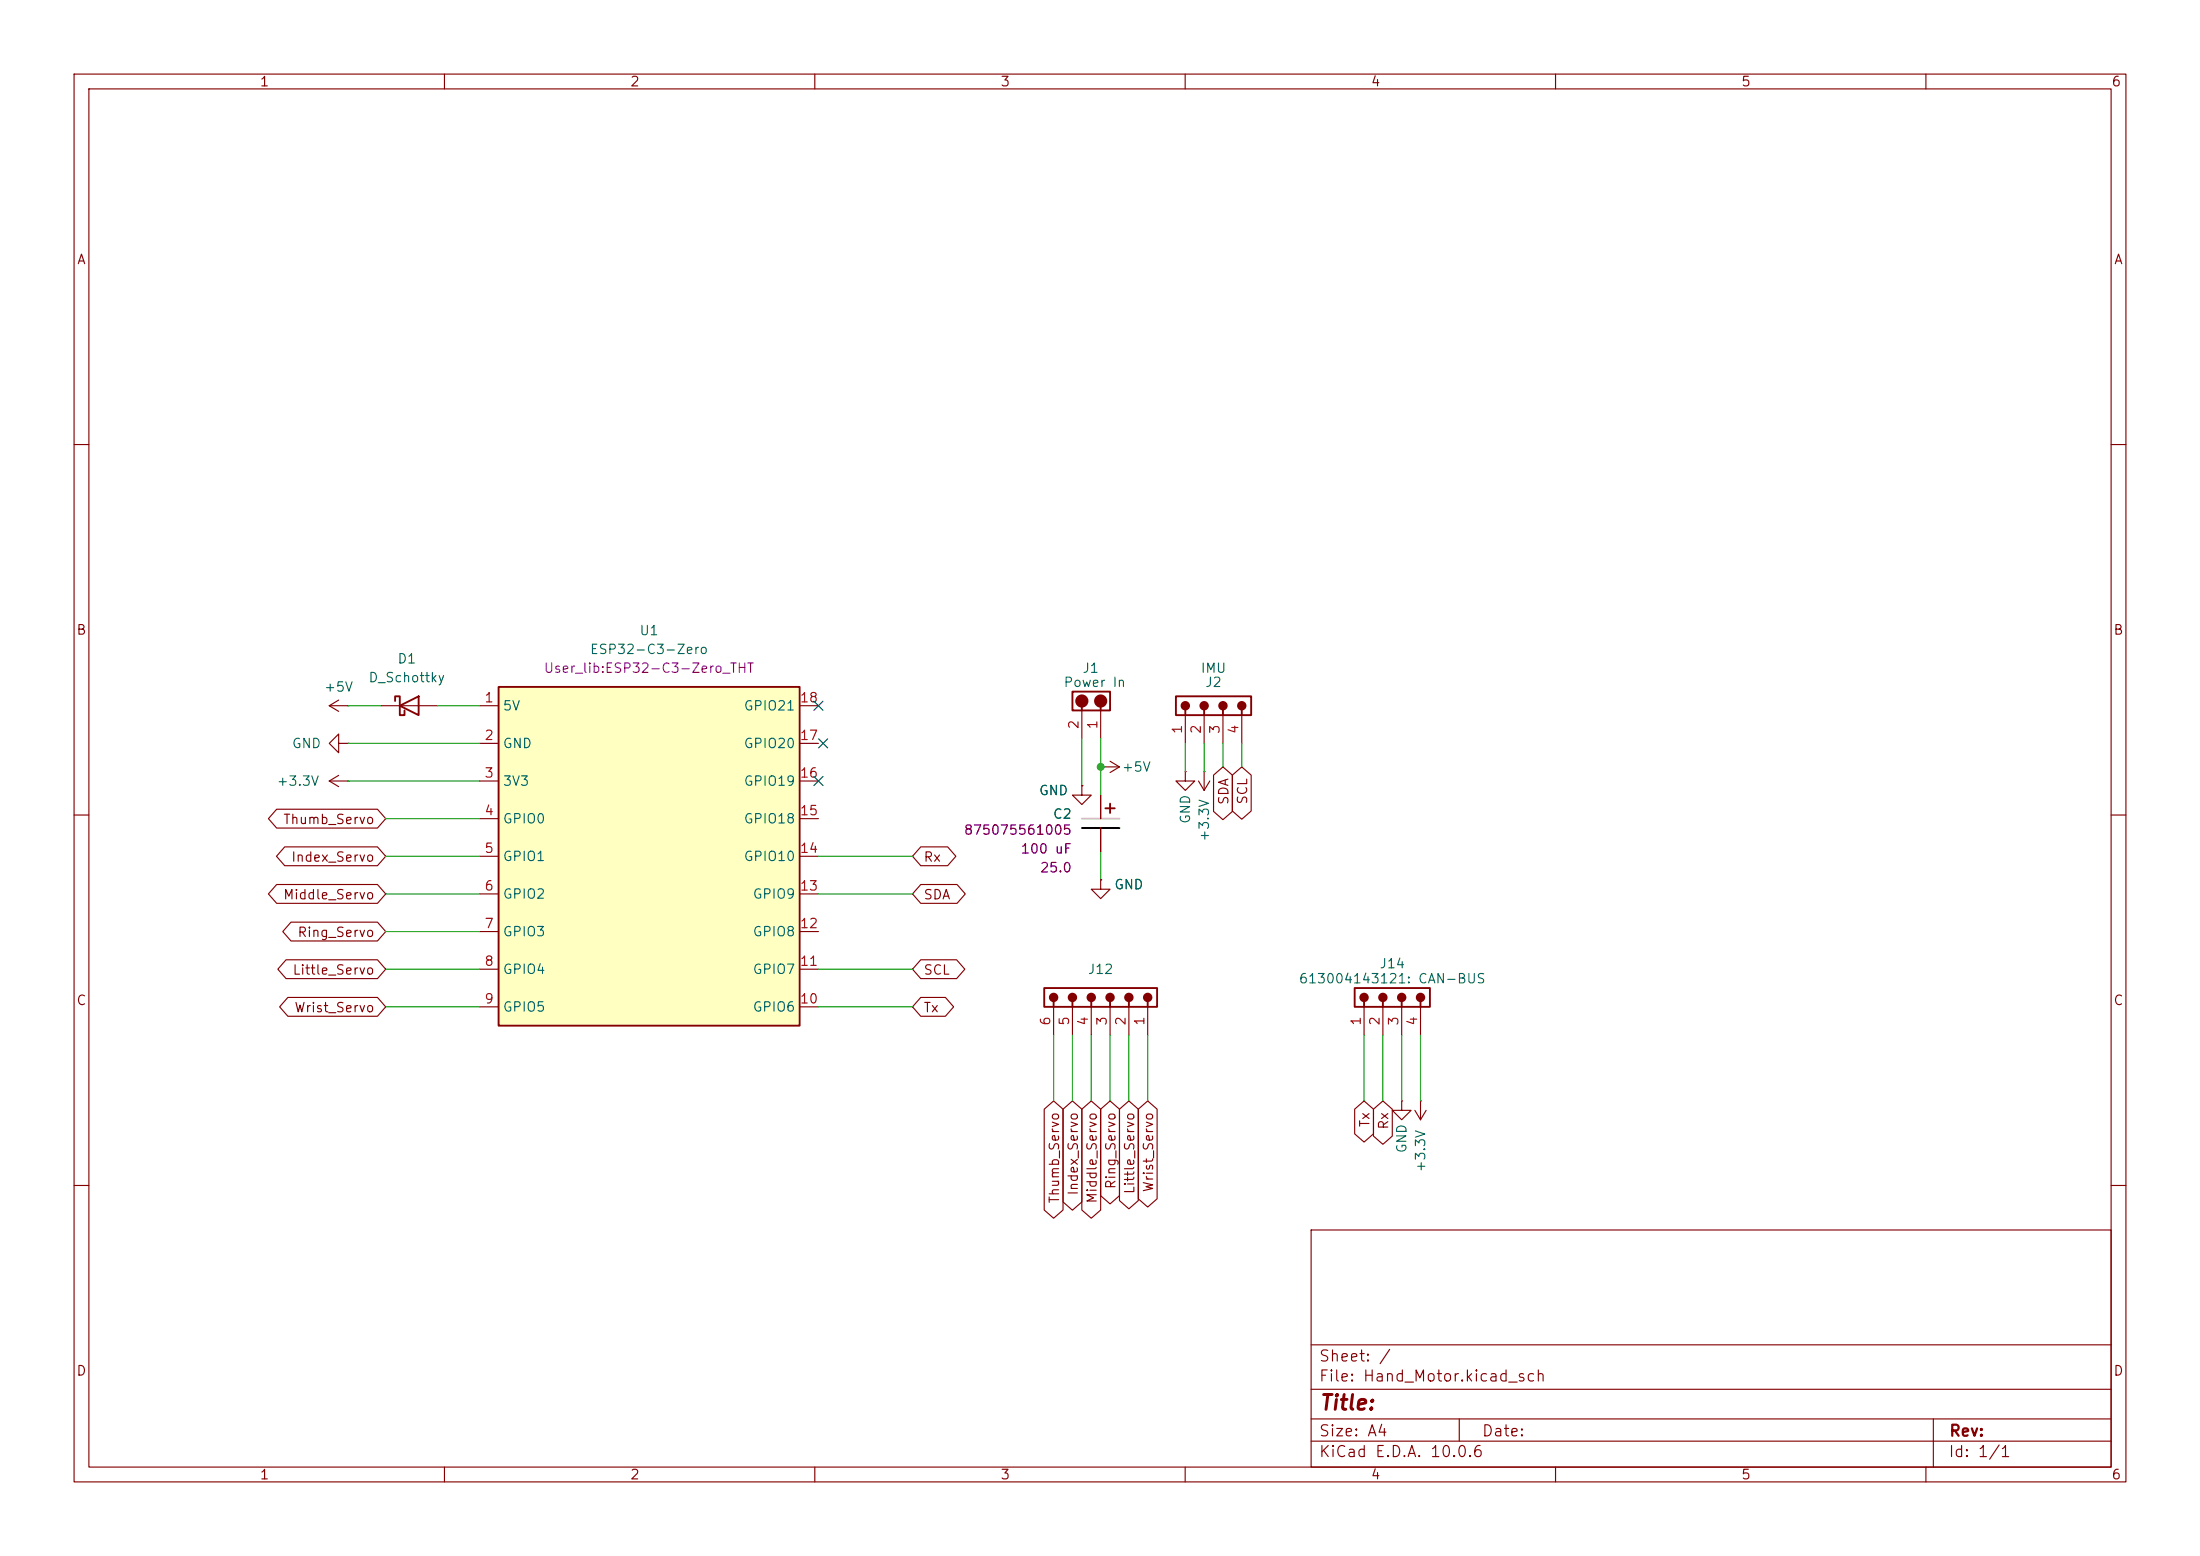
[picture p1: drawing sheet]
<svg xmlns="http://www.w3.org/2000/svg" width="297mm" height="210mm" viewBox="0 0 297 210" stroke-linecap="round" stroke-linejoin="round" font-family="sans-serif">
<g fill="none" stroke="#840000" stroke-width=".15">
<path d="M10 10h277v190h-277zM12 12h273v186h-273zM60 10v2M110 10v2M160 10v2M210 10v2M260 10v2M10 60h2M285 60h2M44.4 95.3h2.6M44.4 95.3l1.3 .7M45.7 94.5l-1.3 .8"/>
<path d="M47 95.3h.1M51.4 95.3h7.7M10 110h2M45.7 100.3v-1.2l-1.3 1.2 1.3 1.3v-1.3h1.3M47 100.3h.1M146 106v1.3h-1.2l1.2 1.3 1.3-1.3h-1.3M146 106h.1M148.6 107.3v3.2M148.6 111.8v3.1M285 110h2M191 149.9l.8 1.2M191.8 148.6h.1"/>
<path d="M191.8 148.6v2.5M192.5 149.9l-.7 1.2M10 160h2M177 166h108v32h-108zM285 160h2M60 198v2M110 198v2M160 198v2M177 194.5h108M177 191.5h108M177 187.5h108M177 181.5h108"/>
<path d="M197 191.5v3M210 198v2M260 198v2M261 191.5v6.5"/>
</g>
<path d="M53.3 94.6v-.6h.7v2.5h.6v-.6M54 95.3l2.5-1.3v2.5zM149.2 109.1h1.3M149.9 108.5v1.2" fill="none" stroke="#840000" stroke-width=".25"/>
<path d="M146 110.5h5.1" fill="none" stroke="#c2c2c2" stroke-width=".25"/>
<path d="M146 111.8h5.1" fill="none" stroke="#000" stroke-width=".25"/>
<path d="M67.3 92.7h40.6v45.7h-40.6z" fill="#ffffc2"/>
<g fill="none" stroke="#840000" stroke-width=".25">
<path d="M67.3 92.7h40.6v45.7h-40.6zM144.8 93.3h5.1v2.6h-5.1zM146 95.1v.8M148.6 95.1v.8M158.7 94h10.2v2.5h-10.2zM160 95.8v.7M162.6 95.8v.7M165.1 95.8v.7M167.6 95.8v.7M141 133.4h15.2v2.5h-15.2zM142.2 135.1v.8M144.8 135.1v.8"/>
<path d="M147.3 135.1v.8M149.9 135.1v.8M152.4 135.1v.8M154.9 135.1v.8M182.9 133.4h10.1v2.5h-10.1zM184.1 135.1v.8M186.7 135.1v.8M189.2 135.1v.8M191.8 135.1v.8"/>
</g>
<g fill="none" stroke="#840000" stroke-width=".15">
<path d="M64.8 95.3h2.5M107.9 95.3h2.6M146 95.9v3.8M148.6 95.9v3.8M160 96.5v3.8M162.6 96.5v3.8M165.1 96.5v3.8M167.6 96.5v3.8M37.3 119.4h13.7l1.1 1.3-1.1 1.2h-13.7l-1.1-1.2zM37.3 109.2h13.7l1.1 1.3-1.1 1.3h-13.7l-1.1-1.3zM38.4 114.3h12.6l1.1 1.3-1.1 1.2h-12.6l-1.1-1.2zM44.4 105.4h2.6"/>
<path d="M44.4 105.4l1.3 .8M45.7 104.6l-1.3 .8M47 105.4h.1M64.8 100.3h2.5M64.8 105.4h2.5M64.8 110.5h2.5M64.8 115.6h2.5M107.9 100.3h2.6M107.9 105.4h2.6M107.9 110.5h2.6M107.9 115.6h2.6M124.3 114.3h3.6l1.1 1.3-1.1 1.2h-3.6l-1.1-1.2z"/>
<path d="M124.3 119.4h4.9l1.1 1.3-1.1 1.2h-4.9l-1.1-1.2zM146 106h.1M148.6 118.7v1.3h1.3l-1.3 1.3-1.3-1.3h1.3M148.6 118.7h.1M148.6 103.5h.1M148.6 103.5h2.5M148.6 107.3v3.2M148.6 111.8v3.1M149.9 102.7l1.2 .8M151.1 103.5l-1.2 .8M160 104.1v1.3h1.3l-1.3 1.3-1.3-1.3h1.3M160 104.1h.1"/>
<path d="M161.8 105.4l.8 1.3M162.6 104.1h.1M162.6 104.1v2.6M163.3 105.4l-.7 1.3M163.8 104.6l1.3-1.1 1.3 1.1v4.9l-1.3 1.1-1.3-1.1zM166.4 104.6l1.2-1.1 1.3 1.1v4.9l-1.3 1.1-1.2-1.1zM38.6 129.5h12.4l1.1 1.3-1.1 1.3h-12.4l-1.1-1.3zM38.9 134.6h12.1l1.1 1.3-1.1 1.3h-12.1l-1.2-1.3zM39.3 124.5h11.7l1.1 1.2-1.1 1.3h-11.7l-1.1-1.3zM64.8 120.7h2.5M64.8 125.7h2.5M64.8 130.8h2.5"/>
<path d="M64.8 135.9h2.5M107.9 120.7h2.6M107.9 125.7h2.6M107.9 130.8h2.6M107.9 135.9h2.6M124.3 129.5h4.8l1.2 1.3-1.2 1.3h-4.8l-1.1-1.3zM124.3 134.6h3.3l1.1 1.3-1.1 1.3h-3.3l-1.1-1.3zM142.2 135.9v3.8M144.8 135.9v3.8M147.3 135.9v3.8M149.9 135.9v3.8M152.4 135.9v3.8"/>
<path d="M154.9 135.9v3.8M184.1 135.9v3.8M186.7 135.9v3.8M189.2 135.9v3.8M191.8 135.9v3.8M141 149.7l1.2-1.1 1.3 1.1v13.6l-1.3 1.1-1.2-1.1zM143.5 149.7l1.3-1.1 1.3 1.1v12.5l-1.3 1.1-1.3-1.1zM146 149.7l1.3-1.1 1.3 1.1v13.6l-1.3 1.1-1.3-1.1zM148.6 149.7l1.3-1.1 1.2 1.1v11.7l-1.2 1.1-1.3-1.1zM151.1 149.7l1.3-1.1 1.3 1.1v12.3l-1.3 1.2-1.3-1.2zM153.7 149.7l1.2-1.1 1.3 1.1v12.1l-1.3 1.1-1.2-1.1zM182.9 149.7l1.2-1.1 1.3 1.1v3.3l-1.3 1.1-1.2-1.1z"/>
<path d="M185.4 149.7l1.3-1.1 1.3 1.1v3.6l-1.3 1.1-1.3-1.1zM189.2 148.6v1.3h1.3l-1.3 1.2-1.2-1.2h1.2M189.2 148.6h.1"/>
</g>
<g fill="#840000" stroke="#840000" stroke-width=".25">
<circle cx="160" cy="95.3" r=".51"/>
<circle cx="162.6" cy="95.3" r=".51"/>
<circle cx="165.1" cy="95.3" r=".51"/>
<circle cx="167.6" cy="95.3" r=".51"/>
<circle cx="184.2" cy="134.6" r=".51"/>
<circle cx="186.7" cy="134.6" r=".51"/>
<circle cx="189.2" cy="134.6" r=".51"/>
<circle cx="191.8" cy="134.6" r=".51"/>
<circle cx="154.9" cy="134.6" r=".51"/>
<circle cx="152.4" cy="134.6" r=".51"/>
<circle cx="149.9" cy="134.6" r=".51"/>
<circle cx="147.3" cy="134.6" r=".51"/>
<circle cx="144.8" cy="134.6" r=".51"/>
<circle cx="142.2" cy="134.6" r=".51"/>
</g>
<g fill="#840000" stroke="#840000" stroke-width=".63">
<circle cx="146.1" cy="94.6" r=".57"/>
<circle cx="148.6" cy="94.6" r=".57"/>
</g>
<g fill="none" stroke="#009600" stroke-width=".15">
<path d="M47 95.3h4.4M59.1 95.3h5.7M146 99.7v6.3M148.6 99.7v7.6M47 105.4h17.8M47 100.3h17.8M52.1 115.6h12.7M52.1 110.5h12.7M110.5 115.6h12.7M148.6 114.9v3.8M160 100.3v3.8M162.6 100.3v3.8"/>
<path d="M165.1 100.3v3.2M167.6 100.3v3.2M52.1 125.7h12.7M52.1 120.7h12.7M52.1 135.9h12.7M52.1 130.8h12.7M110.5 120.7h12.7M110.5 135.9h12.7M110.5 130.8h12.7M142.2 139.7v8.9M144.8 139.7v8.9M147.3 139.7v8.9"/>
<path d="M149.9 139.7v8.9M152.4 139.7v8.9M154.9 139.7v8.9M184.1 139.7v8.9M186.7 139.7v8.9M189.2 139.7v8.9M191.8 139.7v8.9"/>
</g>
<path d="M109.9 94.6l1.2 1.3M110.5 99.7l1.2 1.2M111.1 94.6l-1.2 1.3M111.7 99.7l-1.2 1.2M109.9 104.8l1.2 1.2M111.1 104.8l-1.2 1.2" fill="none" stroke="#000084" stroke-width=".15"/>
<circle cx="148.6" cy="103.5" r=".46" fill="#009600" stroke="#009600" stroke-width=".14"/>
<text font-size="2" fill="#840000" x="178" y="190.8">Title:</text>
<g font-size="1.5" fill="#840000">
<text x="178" y="184.1">Sheet: /</text>
<text x="178" y="186.8">File: Hand_Motor.kicad_sch</text>
<text x="178" y="197">KiCad E.D.A. 10.0.6</text>
<text x="178" y="194.2">Size: A4</text>
<text x="200" y="194.2">Date:</text>
<text x="263" y="197">Id: 1/1</text>
<text x="263" y="194.2">Rev:</text>
</g>
<g font-size="1.3" fill="#840000">
<text x="35" y="12">1</text>
<text x="85" y="12">2</text>
<text x="135" y="12">3</text>
<text x="185" y="12">4</text>
<text x="235" y="12">5</text>
<text x="285" y="12">6</text>
<text x="10.3" y="36">A</text>
<text x="285.3" y="36">A</text>
<text x="10.2" y="86">B</text>
<text x="285.2" y="86">B</text>
<text x="38.1" y="111.5">Thumb_Servo</text>
<text x="166.2" y="108.7" transform="rotate(-90 166.2 108.7)">SDA</text>
<text x="168.7" y="108.7" transform="rotate(-90 168.7 108.7)">SCL</text>
<text x="39.2" y="116.6">Index_Servo</text>
<text x="124.6" y="116.6">Rx</text>
<text x="38.1" y="121.7">Middle_Servo</text>
<text x="124.6" y="121.7">SDA</text>
<text x="39.4" y="131.9">Little_Servo</text>
<text x="40.1" y="126.8">Ring_Servo</text>
<text x="124.6" y="131.9">SCL</text>
<text x="10.2" y="136">C</text>
<text x="39.6" y="136.9">Wrist_Servo</text>
<text x="124.6" y="136.9">Tx</text>
<text x="285.2" y="136">C</text>
<text x="185.2" y="152.2" transform="rotate(-90 185.2 152.2)">Tx</text>
<text x="187.7" y="152.5" transform="rotate(-90 187.7 152.5)">Rx</text>
<text x="145.8" y="161.4" transform="rotate(-90 145.8 161.4)">Index_Servo</text>
<text x="150.9" y="160.6" transform="rotate(-90 150.9 160.6)">Ring_Servo</text>
<text x="153.5" y="161.3" transform="rotate(-90 153.5 161.3)">Little_Servo</text>
<text x="156" y="161" transform="rotate(-90 156 161)">Wrist_Servo</text>
<text x="143.3" y="162.5" transform="rotate(-90 143.3 162.5)">Thumb_Servo</text>
<text x="148.4" y="162.5" transform="rotate(-90 148.4 162.5)">Middle_Servo</text>
<text x="10.2" y="186">D</text>
<text x="285.2" y="186">D</text>
<text x="35" y="200">1</text>
<text x="85" y="200">2</text>
<text x="135" y="200">3</text>
<text x="185" y="200">4</text>
<text x="235" y="200">5</text>
<text x="285" y="200">6</text>
</g>
<g font-size="1.3" fill="#006464">
<text x="53.6" y="89.9">D1</text>
<text x="79.6" y="88.6">ESP32-C3-Zero</text>
<text x="86.2" y="86.1">U1</text>
<text x="43.7" y="93.7">+5V</text>
<text x="49.7" y="92.4">D_Schottky</text>
<text x="143.5" y="93">Power In</text>
<text x="146" y="91.1">J1</text>
<text x="162" y="91.1">IMU</text>
<text x="162.6" y="93">J2</text>
<text x="39.3" y="101.3">GND</text>
<text x="67.8" y="96.2">5V</text>
<text x="67.8" y="101.3">GND</text>
<text x="100.3" y="101.3">GPIO20</text>
<text x="100.3" y="96.2">GPIO21</text>
<text x="37.3" y="106.4">+3.3V</text>
<text x="67.8" y="106.4">3V3</text>
<text x="100.3" y="106.4">GPIO19</text>
<text x="140.2" y="107.6">GND</text>
<text x="151.4" y="104.5">+5V</text>
<text x="67.8" y="111.5">GPIO0</text>
<text x="100.3" y="111.5">GPIO18</text>
<text x="142.1" y="110.8">C2</text>
<text x="161" y="111.3" transform="rotate(-90 161 111.3)">GND</text>
<text x="163.5" y="113.7" transform="rotate(-90 163.5 113.7)">+3.3V</text>
<text x="67.8" y="116.5">GPIO1</text>
<text x="100.3" y="116.5">GPIO10</text>
<text x="67.8" y="121.6">GPIO2</text>
<text x="101.5" y="121.6">GPIO9</text>
<text x="150.3" y="120.3">GND</text>
<text x="67.8" y="126.7">GPIO3</text>
<text x="67.8" y="131.8">GPIO4</text>
<text x="101.5" y="131.8">GPIO7</text>
<text x="101.5" y="126.7">GPIO8</text>
<text x="146.8" y="131.8">J12</text>
<text x="186.1" y="131">J14</text>
<text x="67.8" y="136.9">GPIO5</text>
<text x="101.5" y="136.9">GPIO6</text>
<text x="175.3" y="133">613004143121: CAN-BUS</text>
<text x="190.2" y="155.7" transform="rotate(-90 190.2 155.7)">GND</text>
<text x="192.7" y="158.3" transform="rotate(-90 192.7 158.3)">+3.3V</text>
</g>
<g font-size="1.3" fill="#a90000">
<text x="65.3" y="95.1">1</text>
<text x="107.9" y="95.1">18</text>
<text x="65.3" y="100.2">2</text>
<text x="107.9" y="100.2">17</text>
<text x="145.9" y="98.5" transform="rotate(-90 145.9 98.5)">2</text>
<text x="148.5" y="98.5" transform="rotate(-90 148.5 98.5)">1</text>
<text x="159.9" y="99.2" transform="rotate(-90 159.9 99.2)">1</text>
<text x="162.4" y="99.2" transform="rotate(-90 162.4 99.2)">2</text>
<text x="165" y="99.2" transform="rotate(-90 165 99.2)">3</text>
<text x="167.5" y="99.2" transform="rotate(-90 167.5 99.2)">4</text>
<text x="65.3" y="105.3">3</text>
<text x="107.9" y="105.3">16</text>
<text x="65.3" y="110.4">4</text>
<text x="107.9" y="110.4">15</text>
<text x="65.3" y="115.4">5</text>
<text x="107.9" y="115.4">14</text>
<text x="65.3" y="120.5">6</text>
<text x="65.3" y="125.6">7</text>
<text x="107.9" y="125.6">12</text>
<text x="107.9" y="120.5">13</text>
<text x="65.3" y="130.7">8</text>
<text x="107.9" y="130.7">11</text>
<text x="65.3" y="135.8">9</text>
<text x="107.9" y="135.8">10</text>
<text x="142.1" y="138.5" transform="rotate(-90 142.1 138.5)">6</text>
<text x="144.6" y="138.5" transform="rotate(-90 144.6 138.5)">5</text>
<text x="147.2" y="138.5" transform="rotate(-90 147.2 138.5)">4</text>
<text x="149.7" y="138.5" transform="rotate(-90 149.7 138.5)">3</text>
<text x="152.3" y="138.5" transform="rotate(-90 152.3 138.5)">2</text>
<text x="154.8" y="138.5" transform="rotate(-90 154.8 138.5)">1</text>
<text x="184" y="138.5" transform="rotate(-90 184 138.5)">1</text>
<text x="186.6" y="138.5" transform="rotate(-90 186.6 138.5)">2</text>
<text x="189.1" y="138.5" transform="rotate(-90 189.1 138.5)">3</text>
<text x="191.6" y="138.5" transform="rotate(-90 191.6 138.5)">4</text>
</g>
<g font-size="1.3" fill="#840084">
<text x="73.3" y="91.1">User_lib:ESP32-C3-Zero_THT</text>
<text x="130" y="113">875075561005</text>
<text x="137.7" y="115.5">100 uF</text>
<text x="140.3" y="118.1">25.0</text>
</g>
</svg>
